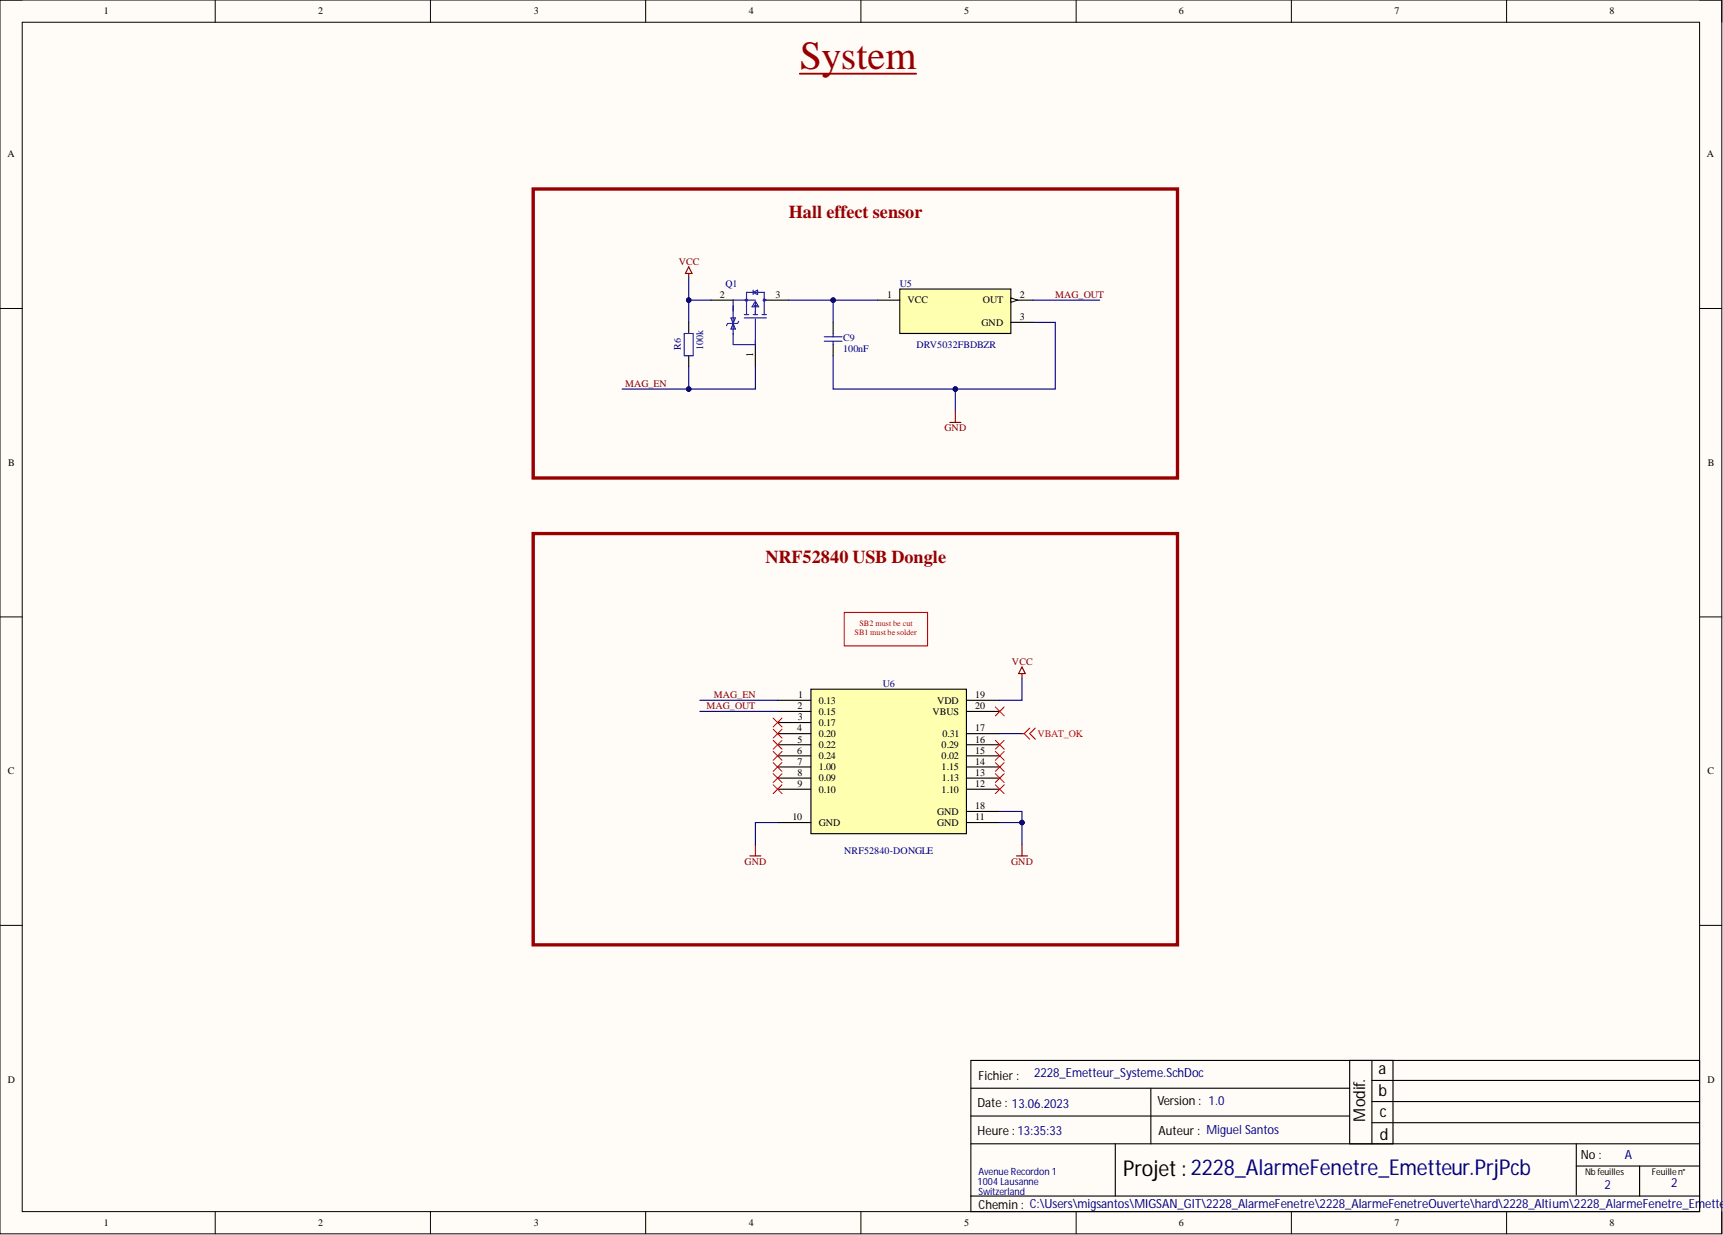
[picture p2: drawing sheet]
<svg xmlns="http://www.w3.org/2000/svg" width="393mm" height="282mm" viewBox="0 0 393 282" stroke-linecap="round" stroke-linejoin="round" font-family="sans-serif">
<path d="M0 0h393.1v281.6h-393.1z" fill-rule="evenodd" fill="#fffcf8"/>
<path d="M0 0h393.1v281.6h-393.1z" fill="none" stroke="#000" stroke-width=".23"/>
<path d="M5.1 5.1h382.9v271.4h-382.9z" fill-rule="evenodd" fill="#fffcf8"/>
<g fill="none" stroke="#000" stroke-width=".23">
<path d="M0 0h5.1M5.1 5.1h382.9v271.4h-382.9zM49.1 0v5.1M98.3 0v5.1M147.4 0v5.1M196.5 0v5.1M245.7 0v5.1M294.8 0v5.1M343.9 0v5.1M388 0h5.1v5.1M0 70.4h5.1M388 70.4h5.1"/>
<path d="M0 140.8h5.1M388 140.8h5.1M0 211.2h5.1M388 211.2h5.1M49.1 276.5v5.1M98.3 276.5v5.1M147.4 276.5v5.1M196.5 276.5v5.1M245.7 276.5v5.1M294.8 276.5v5.1M343.9 276.5v5.1M393.1 276.5v5.1"/>
</g>
<g fill="none" stroke="#000" stroke-width=".25">
<path d="M221.6 242h166.4v34.5h-166.4zM221.6 248.4h86.5M221.6 254.7h86.5M262.7 248.4v12.7M308.1 242v19.1M313.2 242v19.1M313.2 246.6h74.8M313.2 251.4h74.8M313.2 256.2h74.8M318 242v19.1M221.6 273h166.4M221.6 261.1h166.4"/>
<path d="M254.6 261.1v11.9M359.9 261.1v11.6M359.9 266.1h28.1M374.3 266.1v6.9"/>
</g>
<path d="M205.4 66h25.4v10.1h-25.4z" fill-rule="evenodd" fill="#ffffb0"/>
<path d="M200.3 68.5h5.1M205.4 66h25.4v10.1h-25.4zM230.8 68.5h5" fill="none" stroke="#000" stroke-width=".25"/>
<path d="M230.8 68l1.5 .5-1.5 .5z" fill="#f8fcff"/>
<path d="M230.8 68l1.5 .5-1.5 .5z" fill="none" stroke="#000" stroke-width=".23"/>
<path d="M230.8 73.6h5" fill="none" stroke="#000" stroke-width=".25"/>
<path d="M216.8 96.4h2.6M218.1 93.9v2.5" fill="none" stroke="#800000" stroke-width=".25"/>
<path d="M121.7 43.1h147.1v66h-147.1z" fill="none" stroke="#980000" stroke-width=".76"/>
<path d="M182.6 16.8h26.5" fill="none" stroke="#980000" stroke-width=".42"/>
<path d="M185.1 157.3h35.5v33h-35.5z" fill-rule="evenodd" fill="#ffffb0"/>
<g fill="none" stroke="#000" stroke-width=".25">
<path d="M157.2 73.6v2.5M162.3 68.5h5.1M172.4 78.6v5.1M175 68.5h5.1M190.2 73.6v2.5M190.2 78.6v2.6M157.2 81.2v2.5M177.5 159.8h7.6M185.1 157.3h35.5v33h-35.5zM220.6 159.8h7.6M177.5 162.4h7.6M177.5 164.9h7.6"/>
<path d="M177.5 167.4h7.6M177.5 170h7.6M177.5 172.5h7.6M177.5 175.1h7.6M177.5 177.6h7.6M220.6 162.4h7.6M220.6 167.4h7.6M220.6 170h7.6M220.6 172.5h7.6M220.6 175.1h7.6M220.6 177.6h7.6M177.5 180.1h7.6"/>
<path d="M177.5 187.7h7.6M220.6 180.1h7.6M220.6 187.7h7.6M220.6 185.2h7.6"/>
</g>
<g fill="none" stroke="#00f" stroke-width=".25">
<path d="M156.2 76.1h2v5.1h-2zM166.9 72.6h1l-1 2.5h1zM168.6 73.3l-.2 .5h-2.3l-.2 .5M169.9 72.6h5.1M169.9 71.8h1M170.4 71.8v-5.1h4.1v5.1M171.9 71.8h1.1M171.9 66.7l1.1-.5v1zM171.9 66.2v1M172.2 69.8h.8M172.4 69v2.8M172.4 68.5h-5v10.1h5v-5.8"/>
<path d="M172.4 68.8l.8 1.2h-1.5zM174 71.8h1M174.5 68.5h.5M188.2 76.9h4M188.2 77.9h4M190.2 76.1v.8M190.2 77.9v.7"/>
<circle cx="170.4" cy="68.5" r=".25"/>
<circle cx="174.5" cy="68.5" r=".26"/>
</g>
<path d="M157.2 60.9l.8 1.5h-1.5zM157.2 62.4v1M233.3 152.2l.8 1.5h-1.6zM233.3 153.7v1.1M171.2 195.3h2.5M172.4 192.8v2.5M232 195.3h2.6M233.3 192.8v2.5" fill="none" stroke="#800000" stroke-width=".25"/>
<path d="M192.7 139.8h19.1v7.6h-19.1z" fill="none" stroke="#f00" stroke-width=".25"/>
<path d="M121.7 121.8h147.1v93.8h-147.1z" fill="none" stroke="#980000" stroke-width=".76"/>
<g fill="none" stroke="#f00" stroke-width=".23">
<path d="M176.5 166.4l2 2.1M176.5 169l2 2M176.5 171.5l2 2M176.5 174l2 2.1M176.5 176.6l2 2M176.5 179.1l2 2M178.5 166.4l-2 2.1M178.5 169l-2 2M178.5 171.5l-2 2M178.5 174l-2 2.1M178.5 176.6l-2 2M178.5 179.1l-2 2"/>
<path d="M227.2 169l2.1 2M227.2 171.5l2.1 2M227.2 174l2.1 2.1M227.2 176.6l2.1 2M227.2 179.1l2.1 2M227.2 161.4l2.1 2M229.3 169l-2.1 2M229.3 171.5l-2.1 2M229.3 174l-2.1 2.1M229.3 176.6l-2.1 2M229.3 179.1l-2.1 2M229.3 161.4l-2.1 2"/>
</g>
<path d="M218.1 88.8v5.1" fill="none" stroke="#000080" stroke-width=".25"/>
<circle cx="218.1" cy="88.8" r=".51" fill="#000080"/>
<circle cx="218.1" cy="88.8" r=".51" fill="none" stroke="#000080" stroke-width=".23"/>
<path d="M235.8 68.5h15.3M157.2 83.7v5.1h15.2v-5.1" fill="none" stroke="#000080" stroke-width=".25"/>
<circle cx="157.2" cy="88.8" r=".51" fill="#000080"/>
<circle cx="157.2" cy="88.8" r=".51" fill="none" stroke="#000080" stroke-width=".23"/>
<path d="M142 88.8h15.2" fill="none" stroke="#000080" stroke-width=".25"/>
<circle cx="157.2" cy="88.8" r=".51" fill="#000080"/>
<circle cx="157.2" cy="88.8" r=".51" fill="none" stroke="#000080" stroke-width=".23"/>
<path d="M235.8 73.6h5.1v15.2h-50.7v-7.6M233.3 154.8v5h-5.1M177.5 187.7h-5.1v5.1" fill="none" stroke="#000080" stroke-width=".25"/>
<circle cx="218.1" cy="88.8" r=".51" fill="#000080"/>
<circle cx="218.1" cy="88.8" r=".51" fill="none" stroke="#000080" stroke-width=".23"/>
<path d="M157.2 68.5h5.1" fill="none" stroke="#000080" stroke-width=".25"/>
<circle cx="157.2" cy="68.5" r=".51" fill="#000080"/>
<circle cx="157.2" cy="68.5" r=".51" fill="none" stroke="#000080" stroke-width=".23"/>
<path d="M190.2 68.5h10.1" fill="none" stroke="#000080" stroke-width=".25"/>
<circle cx="190.2" cy="68.5" r=".51" fill="#000080"/>
<circle cx="190.2" cy="68.5" r=".51" fill="none" stroke="#000080" stroke-width=".23"/>
<path d="M180.1 68.5h10.1v5.1" fill="none" stroke="#000080" stroke-width=".25"/>
<circle cx="190.2" cy="68.5" r=".51" fill="#000080"/>
<circle cx="190.2" cy="68.5" r=".51" fill="none" stroke="#000080" stroke-width=".23"/>
<path d="M157.2 63.4v10.2" fill="none" stroke="#000080" stroke-width=".25"/>
<circle cx="157.2" cy="68.5" r=".51" fill="#000080"/>
<circle cx="157.2" cy="68.5" r=".51" fill="none" stroke="#000080" stroke-width=".23"/>
<path d="M228.2 187.7h5.1" fill="none" stroke="#000080" stroke-width=".25"/>
<circle cx="233.3" cy="187.7" r=".51" fill="#000080"/>
<circle cx="233.3" cy="187.7" r=".51" fill="none" stroke="#000080" stroke-width=".23"/>
<path d="M228.2 185.2h5.1v7.6" fill="none" stroke="#000080" stroke-width=".25"/>
<circle cx="233.3" cy="187.7" r=".51" fill="#000080"/>
<circle cx="233.3" cy="187.7" r=".51" fill="none" stroke="#000080" stroke-width=".23"/>
<path d="M233.3 167.4h.5M233.8 167.4l1.3 1.3M235.1 166.2l-1.3 1.2M236.4 166.2l-1.3 1.2 1.3 1.3" fill="none" stroke="#f00" stroke-width=".25"/>
<path d="M159.8 159.8h17.7M159.8 162.4h17.7M228.2 167.4h5.1" fill="none" stroke="#000080" stroke-width=".25"/>
<path d="M176.5 163.9l2 2M178.5 163.9l-2 2" fill="none" stroke="#f00" stroke-width=".23"/>
<text font-size="9.1" fill="#980000" x="182.6" y="15.8">System</text>
<text font-size="5" x="256.4" y="268.3">Projet:2228_AlarmeFenetre_Emetteur.PrjPcb</text>
<g font-size="4.1" fill="#980000">
<text x="180.1" y="49.8">Hall effect sensor</text>
<text x="174.7" y="128.5">NRF52840 USB Dongle</text>
</g>
<g font-size="3.7">
<text x="314.7" y="245.1">a</text>
<text x="314.7" y="250.1">b</text>
<text x="311.7" y="256" transform="rotate(-90 311.7 256)">Modif.</text>
<text x="315" y="255">c</text>
<text x="315" y="260.3">d</text>
</g>
<g font-size="2.9" fill="#000080">
<text x="236.1" y="245.8">2228_Emetteur_Systeme.SchDoc</text>
<text x="370.9" y="264.6">A</text>
<text x="366.3" y="271.5">2</text>
<text x="381.5" y="271">2</text>
</g>
<g font-size="2.9">
<text x="223.4" y="246.6">Fichier :</text>
<text x="223.2" y="252.7">Date : 13.06.2023</text>
<text x="264.2" y="252.2">Version : 1.0</text>
<text x="223.2" y="259">Heure : 13:35:33</text>
<text x="264.5" y="259">Auteur : Miguel Santos</text>
<text x="360.9" y="264.6">No :</text>
<text x="223.4" y="276">Chemin : C:\Users\migsantos\MIGSAN_GIT\2228_AlarmeFenetre\2228_AlarmeFenetreOuverte\hard\2228_Altium\2228_AlarmeFenetre_Emetteu</text>
</g>
<g font-size="2.3">
<text x="23.7" y="3.3">1</text>
<text x="72.6" y="3.3">2</text>
<text x="121.9" y="3.3">3</text>
<text x="170.9" y="3.3">4</text>
<text x="220.1" y="3.3">5</text>
<text x="269.2" y="3.3">6</text>
<text x="318.3" y="3.3">7</text>
<text x="367.5" y="3.3">8</text>
<text x="1.7" y="35.9">A</text>
<text x="389.7" y="35.9">A</text>
<text x="164.3" y="68">2</text>
<text x="177" y="68">3</text>
<text x="202.5" y="68">1</text>
<text x="207.2" y="69.3">VCC</text>
<text x="224.3" y="69.3">OUT</text>
<text x="232.8" y="68">2</text>
<text x="224.1" y="74.3">GND</text>
<text x="232.8" y="73.1">3</text>
<text x="171.9" y="81.5" transform="rotate(-90 171.9 81.5)">1</text>
<text x="1.9" y="106.4">B</text>
<text x="389.9" y="106.4">B</text>
<text x="182.1" y="161.9">2</text>
<text x="182.3" y="159.3">1</text>
<text x="186.9" y="160.6">0.13</text>
<text x="214" y="160.6">VDD</text>
<text x="222.7" y="159.3">19</text>
<text x="222.7" y="161.9">20</text>
<text x="182" y="166.9">4</text>
<text x="182.2" y="164.4">3</text>
<text x="186.9" y="163.1">0.15</text>
<text x="186.9" y="165.7">0.17</text>
<text x="212.9" y="163.1">VBUS</text>
<text x="222.7" y="166.9">17</text>
<text x="182" y="172">6</text>
<text x="182.1" y="169.5">5</text>
<text x="186.9" y="168.2">0.20</text>
<text x="186.9" y="170.7">0.22</text>
<text x="186.9" y="173.3">0.24</text>
<text x="215" y="173.3">0.02</text>
<text x="215" y="170.7">0.29</text>
<text x="215.1" y="168.2">0.31</text>
<text x="222.7" y="172">15</text>
<text x="222.7" y="169.5">16</text>
<text x="1.8" y="176.7">C</text>
<text x="182.1" y="174.5">7</text>
<text x="182.1" y="177.1">8</text>
<text x="182.1" y="179.6">9</text>
<text x="186.9" y="175.8">1.00</text>
<text x="186.9" y="178.4">0.09</text>
<text x="215" y="175.8">1.15</text>
<text x="215.1" y="178.4">1.13</text>
<text x="222.7" y="179.6">12</text>
<text x="222.7" y="177.1">13</text>
<text x="222.7" y="174.5">14</text>
<text x="389.8" y="176.7">C</text>
<text x="186.9" y="180.9">0.10</text>
<text x="214" y="186">GND</text>
<text x="215" y="180.9">1.10</text>
<text x="222.7" y="184.7">18</text>
<text x="180.9" y="187.2">10</text>
<text x="186.9" y="188.5">GND</text>
<text x="214" y="188.5">GND</text>
<text x="222.7" y="187.2">11</text>
<text x="1.8" y="247.2">D</text>
<text x="389.8" y="247.2">D</text>
<text x="23.7" y="279.8">1</text>
<text x="72.6" y="279.8">2</text>
<text x="121.9" y="279.8">3</text>
<text x="170.9" y="279.8">4</text>
<text x="220.1" y="279.8">5</text>
<text x="269.2" y="279.8">6</text>
<text x="318.3" y="279.8">7</text>
<text x="367.5" y="279.8">8</text>
</g>
<g font-size="2.3" fill="#800000">
<text x="154.9" y="60.4">VCC</text>
<text x="240.9" y="68">MAG_OUT</text>
<text x="142.7" y="88.3">MAG_EN</text>
<text x="215.6" y="98.4">GND</text>
<text x="231" y="151.7">VCC</text>
<text x="161.3" y="161.9">MAG_OUT</text>
<text x="163" y="159.3">MAG_EN</text>
<text x="170" y="197.4">GND</text>
<text x="230.9" y="197.4">GND</text>
</g>
<g font-size="2.3" fill="#000080">
<text x="165.6" y="65.5">Q1</text>
<text x="205.4" y="65.5">U5</text>
<text x="192.5" y="77.9">C9</text>
<text x="155.5" y="79.9" transform="rotate(-90 155.5 79.9)">R6</text>
<text x="160.5" y="79.9" transform="rotate(-90 160.5 79.9)">100k</text>
<text x="192.5" y="80.4">100nF</text>
<text x="209.2" y="79.4">DRV5032FBDBZR</text>
<text x="201.5" y="156.8">U6</text>
<text x="192.7" y="194.8">NRF52840-DONGLE</text>
<text x="223.4" y="268.1">Avenue Recordon 1</text>
<text x="223.2" y="270.4">1004Lausanne</text>
<text x="223.4" y="272.6">Switzerland</text>
</g>
<text font-size="2.3" fill="#f00" x="236.9" y="168.2">VBAT_OK</text>
<g font-size="2.1">
<text x="361.9" y="268.1">Nbfeuilles</text>
<text x="377.1" y="268.1">Feuillen°</text>
</g>
<g font-size="1.9" fill="#f00">
<text x="196.2" y="142.9">SB2 must be cut</text>
<text x="195.1" y="144.9">SB1 must be solder</text>
</g>
</svg>
